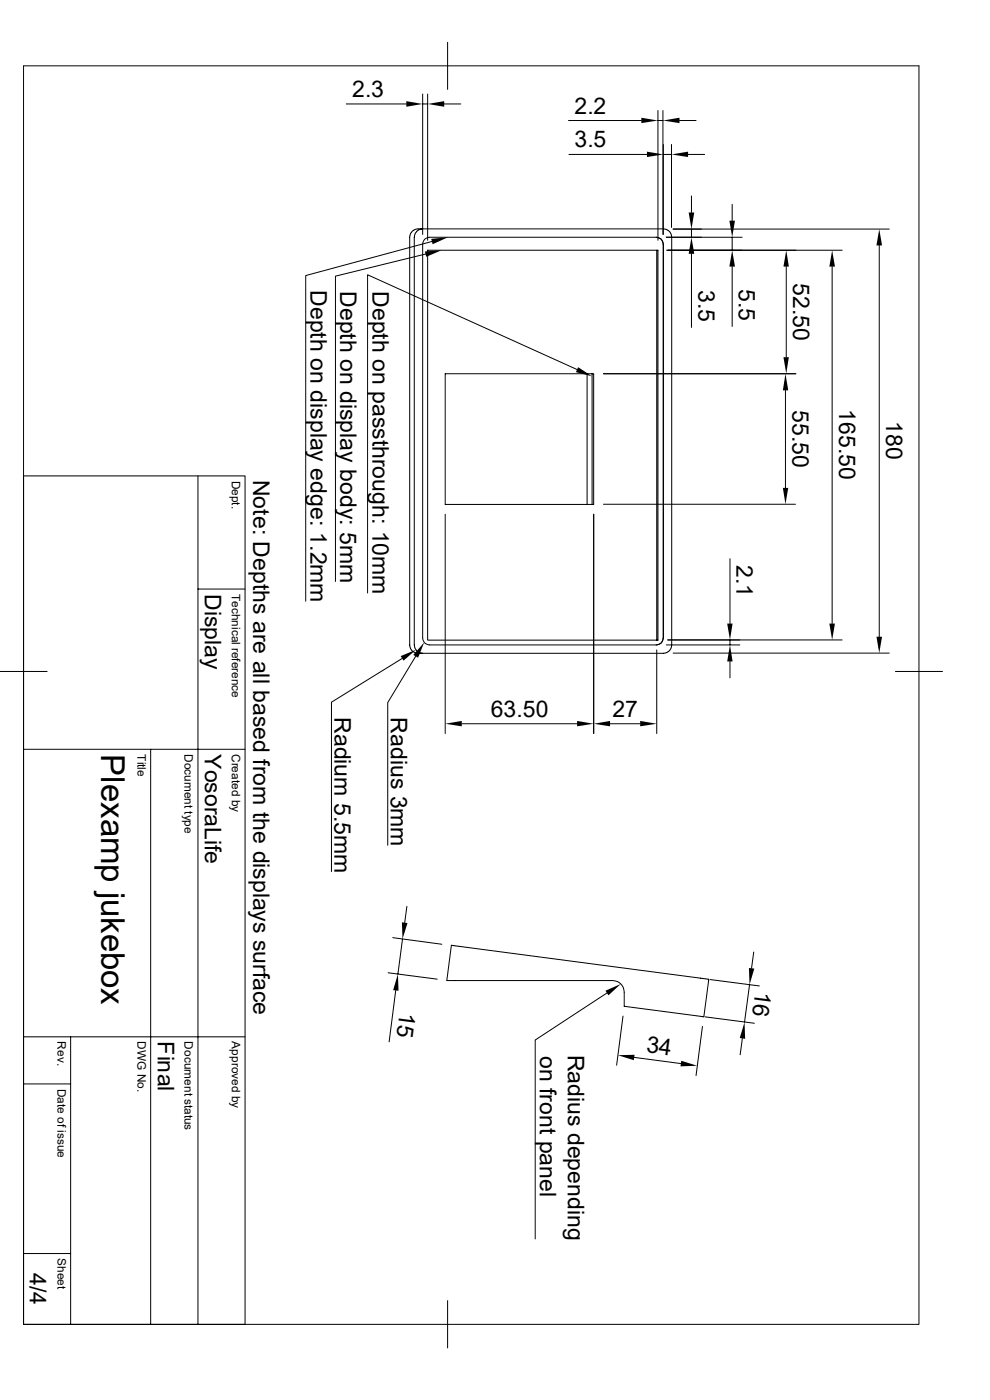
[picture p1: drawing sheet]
<svg xmlns="http://www.w3.org/2000/svg" width="210mm" height="297mm" viewBox="0 0 210 297" stroke-linecap="round" stroke-linejoin="round" font-family="sans-serif">
<g fill="none" stroke="#000" stroke-width=".21">
<path d="M5 14h189.9v267h-189.9zM89.7 19.9v29.8M90.7 19.9v31.1M95 9v10M73.4 22.1h12.8M89.7 22.1h1M94.2 22.1h3.5M120.6 25.6h15.5M120.7 32.8h16.5M139.6 23.5v27.5M139.6 25.6h1M140.6 23.5v26.2"/>
<path d="M140.7 30.6v19.1M140.7 32.8h1.8M142.5 30.6v17.7M144.1 25.6h3.6M146 32.8h3.5M89.7 48.6l-1.1 .3-.5 .7-.2 .7v86.6l.2 .8 .5 .5 1.1 .4h-1.2l-.5-.1-.7-.6-.4-1v-86.7l.2-.7 .5-.6 .9-.3h52.4l.7 .2 .6 .5 .3 .9v86.7l-.2 .8-.7 .6-.7 .3h-51.2M90.1 50.8l1-.5h48.1a1.45 1.45 0 0 1 1.5 1.5v83.5a1.45 1.45 0 0 1-1.5 1.5h-48.1a1.45 1.45 0 0 1-1.4-1.5v-83.5zM90.3 53.9l-19.1 4.7v64.8M90.7 53.1h48.9v82.7h-48.9zM91.7 51.2l-26.8 7.3v69.1M139.3 53.1v82.7M140.8 51.8v83.5"/>
<path d="M141.4 50.3h16M141.4 53.1h37.2M142.8 48.6h45.8M146.7 41.6v3.5M146.7 48.6v1.7M146.7 53.8v15.7M155.3 43.3v3.5M155.3 50.3v2.8M155.3 56.6v12.7M166.8 56.6v19.2M176.5 56.6v75.7M186.5 52.1v83"/>
<path d="M94.4 79.3h31.5v27.7h-31.5zM122.4 78.4l-44.4-20.1v67.5M124.5 79.3v27.7M125.6 79.3v27.7M128 79.3h40.9M166.6 82.8v20.7M5 101h47v180h-47M42 101v180M94.4 109.1v46.5M125.9 109.1v46.5M128 107h40.7M154.9 118.5v13.8"/>
<path d="M42 125h10M85.3 139.7l-15 9.3v35.9M88.2 139.2l-5.9 9.9v30.2M139.3 137.9v17.7M141.4 136.8h15.5M141.6 135.8h37M142.8 138.6h45.8M154.9 135.8v1M0 142.5h10M5 159h47M32 159v122M98 153.5h24.4"/>
<path d="M129.4 153.5h6.4M154.9 140.3v3.5M189.9 142.5h10M83.3 198.9l10.4 1.4M85.4 199.2l-1 7.4M86.3 192.3l-.4 3.4M5 220h47M15 220v61M82.3 206.4l10.5 1.3M83.9 210.1l-1.4 10.9M95.8 200.5l54.6 7.3-1.1 7.9-16.9-2.2v-3a2.46 2.46 0 0 0-2.5-2.5h-35.1zM128.8 210.7l-15.3 9.9v42.2"/>
<path d="M132.2 215.6l-1.4 10.4M149 217.8l-1.3 10.4M149.6 215.7l10.4 1.4M150.7 207.8l10.4 1.4M159 208.9l-1.1 7.9M159.9 202l-.5 3.4M5 230h10M134.5 224.3l9.9 1.3M157.5 220.3l-.5 3.5M5 265.9h10M95 275.9v10.1"/>
</g>
<g fill="#000">
<path d="M86.2 21.5l3.5 .6-3.5 .5zM90.7 22.1l3.5-.6v1.1zM136.1 25l3.5 .6-3.5 .5zM137.2 32.2l3.5 .6-3.5 .5zM140.6 25.6l3.5-.6v1.1zM142.5 32.8l3.5-.6v1.1zM90.1 53.3l3.6-.2-3.3 1.4zM91.5 50.7l3.5-.4-3.2 1.5zM146.1 45.1h1.2l-.6 3.5zM146.7 50.3l.6 3.5h-1.2zM154.7 46.8h1.2l-.6 3.5zM155.3 53.1l.6 3.5h-1.2z"/>
<path d="M166.8 53.1l.5 3.5h-1.1zM176.5 53.1l.6 3.5h-1.2zM186.5 48.6l.6 3.5h-1.2zM122.6 77.9l3 1.9-3.4-.8zM166.2 75.8h1.1l-.5 3.5zM166.6 79.3l.6 3.5h-1.1zM166.1 103.5h1.1l-.6 3.5zM85 139.2l3.3-1.4-2.7 2.4zM90 136.3l-1.3 3.2-1-.6zM154.3 132.3h1.1l-.5 3.5zM175.9 132.3h1.2l-.6 3.5zM185.9 135.1h1.2l-.6 3.5z"/>
<path d="M94.4 153.5l3.6-.5v1.1zM122.4 153l3.5 .5-3.5 .6zM125.9 153.5l3.5-.5v1.1zM135.8 153l3.5 .5-3.5 .6zM154.9 136.8l.5 3.5h-1.1zM85.3 195.7l1.1 .1-1 3.4zM84.4 206.6l.1 3.6-1.1-.1zM128.4 210.2l3.3-1.5-2.6 2.5zM158.9 205.4l1.1 .1-1 3.4zM131.1 223.9l3.5-.1-.1 1.1zM144.5 225l3.4 1.1-3.5 .1zM157.9 216.8l.2 3.6-1.2-.2z"/>
</g>
<text font-size="7" x="21.5" y="160" transform="rotate(90 21.5 160)">Plexamp jukebox</text>
<g font-size="4.9">
<text x="74.7" y="20.6">2.3</text>
<text x="121.9" y="24.2">2.2</text>
<text x="121.9" y="31.3">3.5</text>
<text x="65.9" y="61.6" transform="rotate(90 65.9 61.6)">Depth on display edge: 1.2mm</text>
<text x="72.2" y="61.7" transform="rotate(90 72.2 61.7)">Depth on display body: 5mm</text>
<text x="79" y="61.7" transform="rotate(90 79 61.7)">Depth on passthrough: 10mm</text>
<text x="148.2" y="61.5" transform="rotate(90 148.2 61.5)">3.5</text>
<text x="156.8" y="61.3" transform="rotate(90 156.8 61.3)">5.5</text>
<text x="168.2" y="60.1" transform="rotate(90 168.2 60.1)">52.50</text>
<text x="168.1" y="87" transform="rotate(90 168.1 87)">55.50</text>
<text x="178" y="86.8" transform="rotate(90 178 86.8)">165.50</text>
<text x="188" y="89.4" transform="rotate(90 188 89.4)">180</text>
<text x="53.7" y="101.8" transform="rotate(90 53.7 101.8)">Note: Depths are all based from the displays surface</text>
<text x="156.3" y="119.8" transform="rotate(90 156.3 119.8)">2.1</text>
<text x="43.5" y="126" transform="rotate(90 43.5 126)">Display</text>
<text x="71" y="152.1" transform="rotate(90 71 152.1)">Radium 5.5mm</text>
<text x="82.9" y="152.2" transform="rotate(90 82.9 152.2)">Radius 3mm</text>
<text x="104.1" y="152.1">63.50</text>
<text x="129.9" y="152.1">27</text>
<text x="43.5" y="160" transform="rotate(90 43.5 160)">YosoraLife</text>
<text x="84.8" y="214.6" transform="rotate(97 84.8 214.6)">15</text>
<text x="160.3" y="210.2" transform="rotate(97 160.3 210.2)">16</text>
<text x="33.5" y="220.9" transform="rotate(90 33.5 220.9)">Final</text>
<text x="114.5" y="224" transform="rotate(90 114.5 224)">on front panel</text>
<text x="120.4" y="223.7" transform="rotate(90 120.4 223.7)">Radius depending</text>
<text x="137" y="223.2" transform="rotate(7 137 223.2)">34</text>
<text x="6.3" y="270" transform="rotate(90 6.3 270)">4/4</text>
</g>
<g font-size="2.5">
<text x="49.2" y="102" transform="rotate(90 49.2 102)">Dept.</text>
<text x="49.2" y="126" transform="rotate(90 49.2 126)">Technical reference</text>
<text x="29.2" y="160" transform="rotate(90 29.2 160)">Title</text>
<text x="39.2" y="160" transform="rotate(90 39.2 160)">Document type</text>
<text x="49.2" y="160" transform="rotate(90 49.2 160)">Created by</text>
<text x="12.2" y="220.9" transform="rotate(90 12.2 220.9)">Rev.</text>
<text x="29.2" y="220.9" transform="rotate(90 29.2 220.9)">DWG No.</text>
<text x="39.2" y="220.9" transform="rotate(90 39.2 220.9)">Document status</text>
<text x="49.2" y="220.9" transform="rotate(90 49.2 220.9)">Approved by</text>
<text x="12.2" y="231" transform="rotate(90 12.2 231)">Date of issue</text>
<text x="12.2" y="266.9" transform="rotate(90 12.2 266.9)">Sheet</text>
</g>
</svg>
